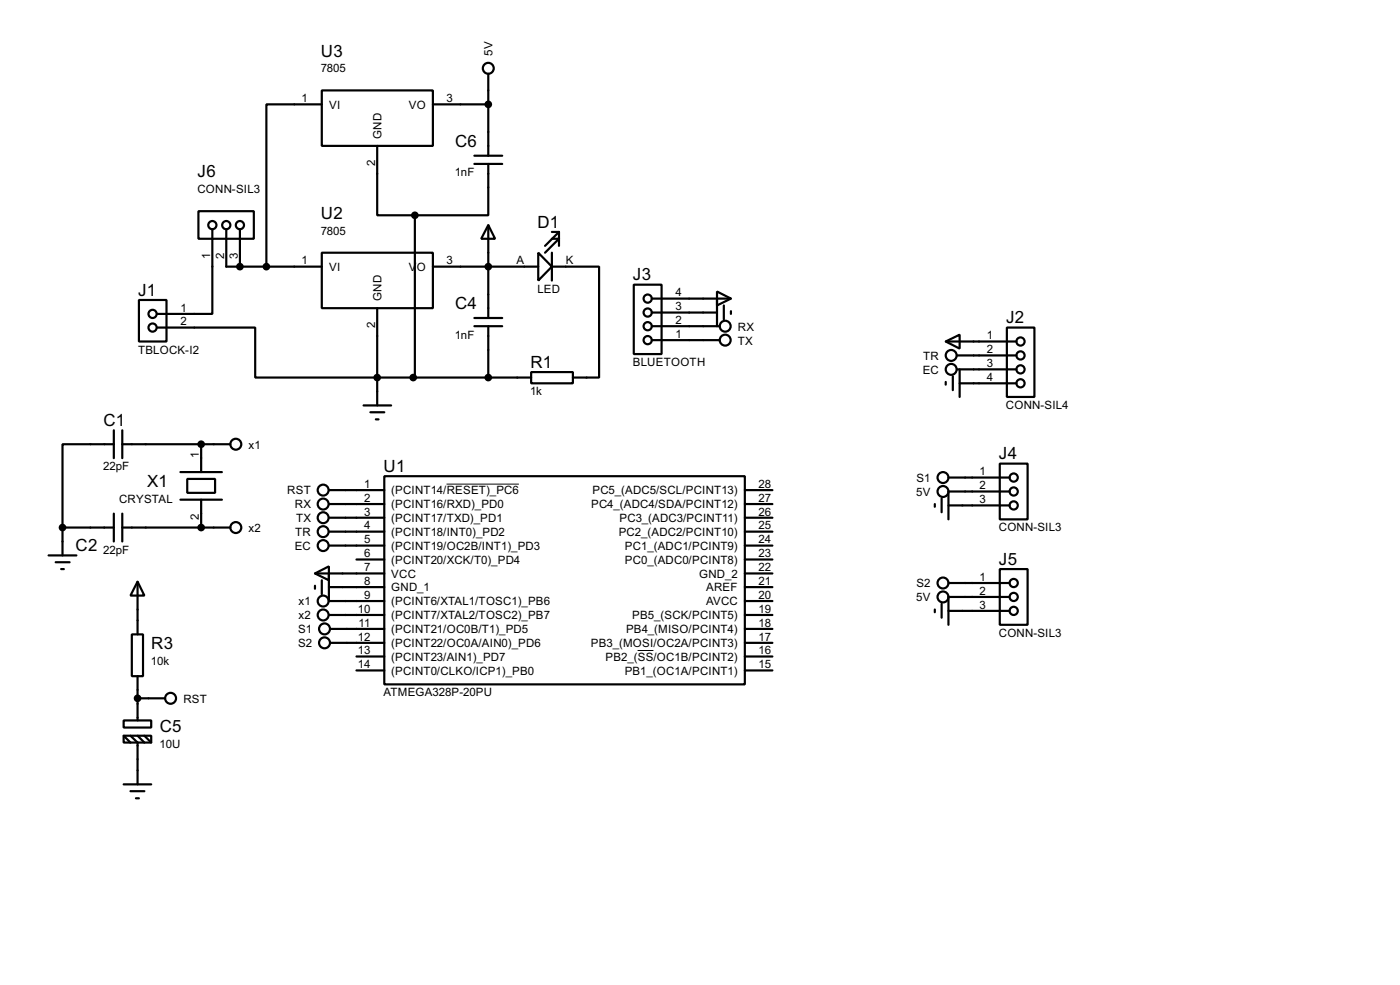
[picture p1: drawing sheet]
<svg xmlns="http://www.w3.org/2000/svg" width="256mm" height="180mm" viewBox="0 0 256 180" stroke-linecap="round" stroke-linejoin="round" font-family="sans-serif">
<g fill="none" stroke="#000" stroke-width=".4">
<path d="M59 16.6h20.3v10.1h-20.3zM59 19.1h-10.2v29.7M79.3 19.1h10.2M89.5 13.5v15M36.4 38.7h10.1v5h-10.1zM69.1 26.7v12.7h6.9M76 39.4v29.7h-.3M86.9 28.5h5.1M86.9 30h5.1M89.5 30v9.4h-13.5M25.5 54.9h5v7.6h-5zM28.8 60h18v9.1h50.5"/>
<path d="M38.9 42v15.5h-10.1M41.5 42v6.8h17.5M44 42v6.8M59 46.3h20.3v10.1h-20.3zM69.1 56.4v17.8M79.3 48.8h19.3M86.9 59.7h5.1M86.9 58.2h5.1M89.5 41.2l1.2 2.5h-2.5zM89.5 41.2v17M89.5 59.7v9.4M98.6 46.3l2.5 2.5-2.5 2.6z"/>
<path d="M101.1 48.8h8.7v20.3h-4.8M101.1 46.3v5.1M101.1 43.7h1.3l-2.5 2.6M101.1 42.5h1.3M102.4 42.5l-2.5 2.5M102.4 42.5v2.5M116.1 52.1h5.1v12.7h-5.1zM119.4 59.7h12.5M119.4 57.2h12M119.4 54.7h14.5M131.4 53.4l2.5 1.3-2.5 1.2zM131.4 54.7v5"/>
<path d="M132.6 55.9v2.6M133.9 57v.5M184.5 60h5v12.7h-5zM20.9 78.8v5.1M22.4 78.8v5.1M66.6 74.2h5.1M67.9 75.5h2.5M68.9 76.8h.5M97.3 68.1h7.7v2.1h-7.7zM119.4 62.3h12.5M173.3 62.5l2.5-1.2v2.5zM173.3 62.5h12.9"/>
<path d="M173.3 69.9v.5M174.6 68.9v2.5M175.3 65.1h10.9M175.3 67.6h10.9M175.8 70.2h10.4M175.8 67.6v5.1M11.5 96.6h9.4M11.5 96.6v5.1M20.9 81.3h-9.4v15.3M20.9 94v5.1M22.4 81.3h19.8M22.4 96.6h19.8"/>
<path d="M22.4 94v5.1M33.1 86.4h7.6M33.1 91.5h7.6M34.3 87.7h5.1v2.5h-5.1zM36.9 81.3v5.1M36.9 91.5v5.1M60.3 89.7h10.1M60.3 92.3h10.1M60.3 94.8h10.1M60.3 97.3h10.1M60.3 99.9h10.1M70.4 87.2h66.1v38.1h-66.1z"/>
<path d="M136.5 89.7h5M136.5 92.3h5M136.5 94.8h5M136.5 97.3h5M136.5 99.9h5M171.3 92.3v.5M172.5 91.2v2.6M173.8 92.5h11.2M173.8 87.4h11.2M183.2 84.9h5.1v10.2h-5.1zM185 90h-11.2v5.1M8.9 101.7h5.1"/>
<path d="M10.2 102.9h2.6M11.2 104.2h.5M24.2 116.1h2v7.7h-2zM25.2 106.5l1.3 2.5h-2.6zM25.2 106.5v9.6M57.7 105l2.6-1.3v2.5zM57.7 105h12.7M57.7 107.2v.6M59 106.2v2.6M60.3 105v5h10.1M60.3 112.6h10.1M60.3 107.5h10.1"/>
<path d="M60.5 115.1h9.9M60.5 117.7h9.9M65.3 102.4h5.1M136.5 110h5M136.5 112.6h5M136.5 107.5h5M136.5 105h5M136.5 115.1h5M136.5 117.7h5M136.5 102.4h5M171.3 111.6v.5M172.5 110.5v2.6"/>
<path d="M173.8 111.8h11.2M173.8 106.7h11.2M183.2 104.2h5.1v10.2h-5.1zM185 109.3h-11.2v5.1M22.7 131.9h5v1.3h-5zM22.7 134.7h5v1.2h-5zM22.7 134.7l1.2 1.2M23.9 134.7l1.3 1.2v7.7M25.2 123.8v8.1M25.2 127.8h5.1M25.2 134.7l1.3 1.2M26.5 134.7l1.2 1.2"/>
<path d="M65.3 120.2h5.1M65.3 122.7h5.1M136.5 120.2h5M136.5 122.7h5M22.7 143.6h5M23.9 144.8h2.6M24.9 146.1h.6"/>
<circle cx="89.4" cy="12.5" r="1"/>
<circle cx="27.9" cy="57.5" r=".75"/>
<circle cx="27.9" cy="60" r=".75"/>
<circle cx="38.9" cy="41.2" r=".75"/>
<circle cx="41.4" cy="41.2" r=".75"/>
<circle cx="43.9" cy="41.2" r=".75"/>
<circle cx="118.6" cy="59.7" r=".75"/>
<circle cx="118.6" cy="57.2" r=".75"/>
<circle cx="118.6" cy="54.7" r=".75"/>
<circle cx="132.8" cy="59.7" r="1"/>
<circle cx="118.6" cy="62.3" r=".75"/>
<circle cx="132.8" cy="62.3" r="1"/>
<circle cx="174.2" cy="67.6" r="1"/>
<circle cx="174.2" cy="65.1" r="1"/>
<circle cx="186.9" cy="65.1" r=".75"/>
<circle cx="186.9" cy="67.6" r=".75"/>
<circle cx="186.9" cy="62.5" r=".75"/>
<circle cx="186.9" cy="70.2" r=".75"/>
<circle cx="43.2" cy="96.6" r="1"/>
<circle cx="43.2" cy="81.3" r="1"/>
<circle cx="59.2" cy="89.7" r="1"/>
<circle cx="59.2" cy="92.3" r="1"/>
<circle cx="59.2" cy="97.3" r="1"/>
<circle cx="59.2" cy="94.8" r="1"/>
<circle cx="59.2" cy="99.9" r="1"/>
<circle cx="172.7" cy="87.4" r="1"/>
<circle cx="172.7" cy="90" r="1"/>
<circle cx="185.7" cy="87.4" r=".75"/>
<circle cx="185.7" cy="90" r=".75"/>
<circle cx="185.7" cy="92.5" r=".75"/>
<circle cx="59.2" cy="112.6" r="1"/>
<circle cx="59.2" cy="110" r="1"/>
<circle cx="59.4" cy="115.1" r="1"/>
<circle cx="59.4" cy="117.7" r="1"/>
<circle cx="172.7" cy="106.7" r="1"/>
<circle cx="172.7" cy="109.3" r="1"/>
<circle cx="185.7" cy="109.3" r=".75"/>
<circle cx="185.7" cy="111.8" r=".75"/>
<circle cx="185.7" cy="106.7" r=".75"/>
<circle cx="31.2" cy="127.8" r="1"/>
</g>
<circle cx="44" cy="48.8" r=".2" fill="#000"/>
<g fill="#000" stroke="#000" stroke-width=".4">
<circle cx="89.4" cy="19.1" r=".5"/>
<circle cx="76" cy="39.4" r=".5"/>
<circle cx="43.9" cy="48.8" r=".5"/>
<circle cx="48.8" cy="48.8" r=".5"/>
<circle cx="89.4" cy="48.8" r=".5"/>
<circle cx="69.1" cy="69.1" r=".5"/>
<circle cx="75.7" cy="69.1" r=".5"/>
<circle cx="89.4" cy="69.1" r=".5"/>
<circle cx="11.4" cy="96.6" r=".5"/>
<circle cx="36.8" cy="81.3" r=".5"/>
<circle cx="36.8" cy="96.6" r=".5"/>
<circle cx="25.2" cy="127.8" r=".5"/>
</g>
<path d="M81.8 88.6h13.3M116.8 119.1h2.9" fill="none" stroke="#000" stroke-width=".18"/>
<g font-size="3.5">
<text x="58.8" y="10.4">U3</text>
<text x="83.4" y="26.8">C6</text>
<text x="36.2" y="32.5">J6</text>
<text x="58.8" y="40">U2</text>
<text x="98.5" y="41.6">D1</text>
<text x="116" y="51.3">J3</text>
<text x="25.3" y="54.1">J1</text>
<text x="83.4" y="56.6">C4</text>
<text x="184.3" y="59.2">J2</text>
<text x="97.2" y="67.3">R1</text>
<text x="19" y="78">C1</text>
<text x="27" y="89.1">X1</text>
<text x="70.3" y="86.4">U1</text>
<text x="183" y="84.1">J4</text>
<text x="13.9" y="100.9">C2</text>
<text x="183" y="103.4">J5</text>
<text x="27.7" y="118.8">R3</text>
<text x="29.3" y="134.1">C5</text>
</g>
<g font-size="2.4">
<text x="90.3" y="10.2" transform="rotate(-90 90.3 10.2)">5V</text>
<text x="58.8" y="13.2">7805</text>
<text x="55.3" y="18.7">1</text>
<text x="60.3" y="19.9">VI</text>
<text x="74.9" y="19.9">VO</text>
<text x="81.8" y="18.7">3</text>
<text x="69.9" y="25.4" transform="rotate(-90 69.9 25.4)">GND</text>
<text x="36.2" y="35.3">CONN-SIL3</text>
<text x="68.7" y="30.4" transform="rotate(-90 68.7 30.4)">2</text>
<text x="83.3" y="32.3">1nF</text>
<text x="38.5" y="47.4" transform="rotate(-90 38.5 47.4)">1</text>
<text x="41.1" y="47.4" transform="rotate(-90 41.1 47.4)">2</text>
<text x="43.6" y="47.4" transform="rotate(-90 43.6 47.4)">3</text>
<text x="58.8" y="43">7805</text>
<text x="55.3" y="48.4">1</text>
<text x="60.3" y="49.6">VI</text>
<text x="74.9" y="49.6">V</text>
<text x="76.3" y="49.6">O</text>
<text x="81.8" y="48.4">3</text>
<text x="94.6" y="48.4">A</text>
<text x="98.4" y="53.6">LED</text>
<text x="103.7" y="48.4">K</text>
<text x="33.1" y="57.1">1</text>
<text x="33.1" y="59.6">2</text>
<text x="69.9" y="55.1" transform="rotate(-90 69.9 55.1)">GND</text>
<text x="123.8" y="59.3">2</text>
<text x="123.8" y="56.8">3</text>
<text x="123.8" y="54.3">4</text>
<text x="25.3" y="64.7">TBLOCK-I2</text>
<text x="68.7" y="60.1" transform="rotate(-90 68.7 60.1)">2</text>
<text x="83.3" y="62">1nF</text>
<text x="123.8" y="61.9">1</text>
<text x="135.2" y="63.1">TX</text>
<text x="135.2" y="60.5">RX</text>
<text x="169.1" y="65.9">TR</text>
<text x="180.8" y="62.1">1</text>
<text x="180.8" y="64.7">2</text>
<text x="115.9" y="67">BLUETOOTH</text>
<text x="169" y="68.4">EC</text>
<text x="180.8" y="67.2">3</text>
<text x="180.8" y="69.8">4</text>
<text x="97.1" y="72.3">1k</text>
<text x="184.3" y="74.9">CONN-SIL4</text>
<text x="36.5" y="83.9" transform="rotate(-90 36.5 83.9)">1</text>
<text x="45.5" y="82.1">x1</text>
<text x="18.9" y="86.1">22pF</text>
<text x="66.7" y="89.3">1</text>
<text x="139" y="89.3">28</text>
<text x="167.9" y="88.2">S1</text>
<text x="179.5" y="87">1</text>
<text x="179.5" y="89.6">2</text>
<text x="21.8" y="92">CRYSTAL</text>
<text x="36.5" y="95.2" transform="rotate(-90 36.5 95.2)">2</text>
<text x="52.6" y="90.5">RST</text>
<text x="54" y="93.1">RX</text>
<text x="54.2" y="95.6">TX</text>
<text x="66.7" y="91.9">2</text>
<text x="66.7" y="94.4">3</text>
<text x="71.7" y="90.5">(PCINT14/RESET)_PC6</text>
<text x="71.7" y="93.1">(PCINT16/RXD)_PD0</text>
<text x="71.7" y="95.6">(PCINT17/TXD)_PD1</text>
<text x="108.3" y="93.1">PC4_(ADC4/SDA/PCINT12)</text>
<text x="108.5" y="90.5">PC5_(ADC5/SCL/PCINT13)</text>
<text x="113.5" y="95.6">PC3_(ADC3/PCINT11)</text>
<text x="139" y="91.9">27</text>
<text x="139" y="94.4">26</text>
<text x="167.9" y="90.8">5V</text>
<text x="179.5" y="92.1">3</text>
<text x="18.9" y="101.3">22pF</text>
<text x="45.5" y="97.4">x2</text>
<text x="54" y="100.7">EC</text>
<text x="54.1" y="98.1">TR</text>
<text x="66.7" y="96.9">4</text>
<text x="66.7" y="99.5">5</text>
<text x="71.7" y="98.1">(PCINT18/INT0)_PD2</text>
<text x="71.7" y="100.7">(PCINT19/OC2B/INT1)_PD3</text>
<text x="113.3" y="98.1">PC2_(ADC2/PCINT10)</text>
<text x="114.5" y="100.7">PC1_(ADC1/PCINT9)</text>
<text x="139" y="96.9">25</text>
<text x="139" y="99.5">24</text>
<text x="183" y="97.3">CONN-SIL3</text>
<text x="66.7" y="102">6</text>
<text x="66.7" y="104.6">7</text>
<text x="66.7" y="107.1">8</text>
<text x="71.7" y="103.2">(PCINT20/XCK/T0)_PD4</text>
<text x="71.7" y="105.8">VCC</text>
<text x="114.5" y="103.2">PC0_(ADC0/PCINT8)</text>
<text x="128.1" y="105.8">GND_2</text>
<text x="139" y="102">23</text>
<text x="139" y="104.6">22</text>
<text x="139" y="107.1">21</text>
<text x="167.9" y="107.5">S2</text>
<text x="179.5" y="106.3">1</text>
<text x="54.7" y="110.8">x1</text>
<text x="54.7" y="113.4">x2</text>
<text x="65.6" y="112.2">10</text>
<text x="66.7" y="109.6">9</text>
<text x="71.7" y="110.8">(PCINT6/XTAL1/TOSC1)_PB6</text>
<text x="71.7" y="113.4">(PCINT7/XTAL2/TOSC2)_PB7</text>
<text x="71.7" y="108.3">GND_1</text>
<text x="115.8" y="113.4">PB5_(SCK/PCINT5)</text>
<text x="129.3" y="110.8">AVCC</text>
<text x="129.4" y="108.3">AREF</text>
<text x="139" y="109.6">20</text>
<text x="139" y="112.2">19</text>
<text x="167.9" y="110.1">5V</text>
<text x="179.5" y="108.9">2</text>
<text x="179.5" y="111.4">3</text>
<text x="54.6" y="115.9">S1</text>
<text x="54.6" y="118.5">S2</text>
<text x="65.6" y="117.3">12</text>
<text x="65.6" y="119.8">13</text>
<text x="65.7" y="114.7">11</text>
<text x="71.7" y="115.9">(PCINT21/OC0B/T1)_PD5</text>
<text x="71.7" y="118.5">(PCINT22/OC0A/AIN0)_PD6</text>
<text x="108.2" y="118.5">PB3_(MOSI/OC2A/PCINT3)</text>
<text x="114.7" y="115.9">PB4_(MISO/PCINT4)</text>
<text x="139" y="114.7">18</text>
<text x="139" y="117.3">17</text>
<text x="139" y="119.8">16</text>
<text x="183" y="116.6">CONN-SIL3</text>
<text x="27.7" y="121.7">10k</text>
<text x="65.6" y="122.3">14</text>
<text x="71.7" y="121">(PCINT23/AIN1)_PD7</text>
<text x="71.7" y="123.5">(PCINT0/CLKO/ICP1)_PB0</text>
<text x="110.9" y="121">PB2_(SS/OC1B/PCINT2)</text>
<text x="114.4" y="123.5">PB1_(OC1A/PCINT1)</text>
<text x="139" y="122.3">15</text>
<text x="33.6" y="128.6">RST</text>
<text x="70.2" y="127.5">ATMEGA328P-20PU</text>
<text x="29.2" y="137">10U</text>
</g>
</svg>
